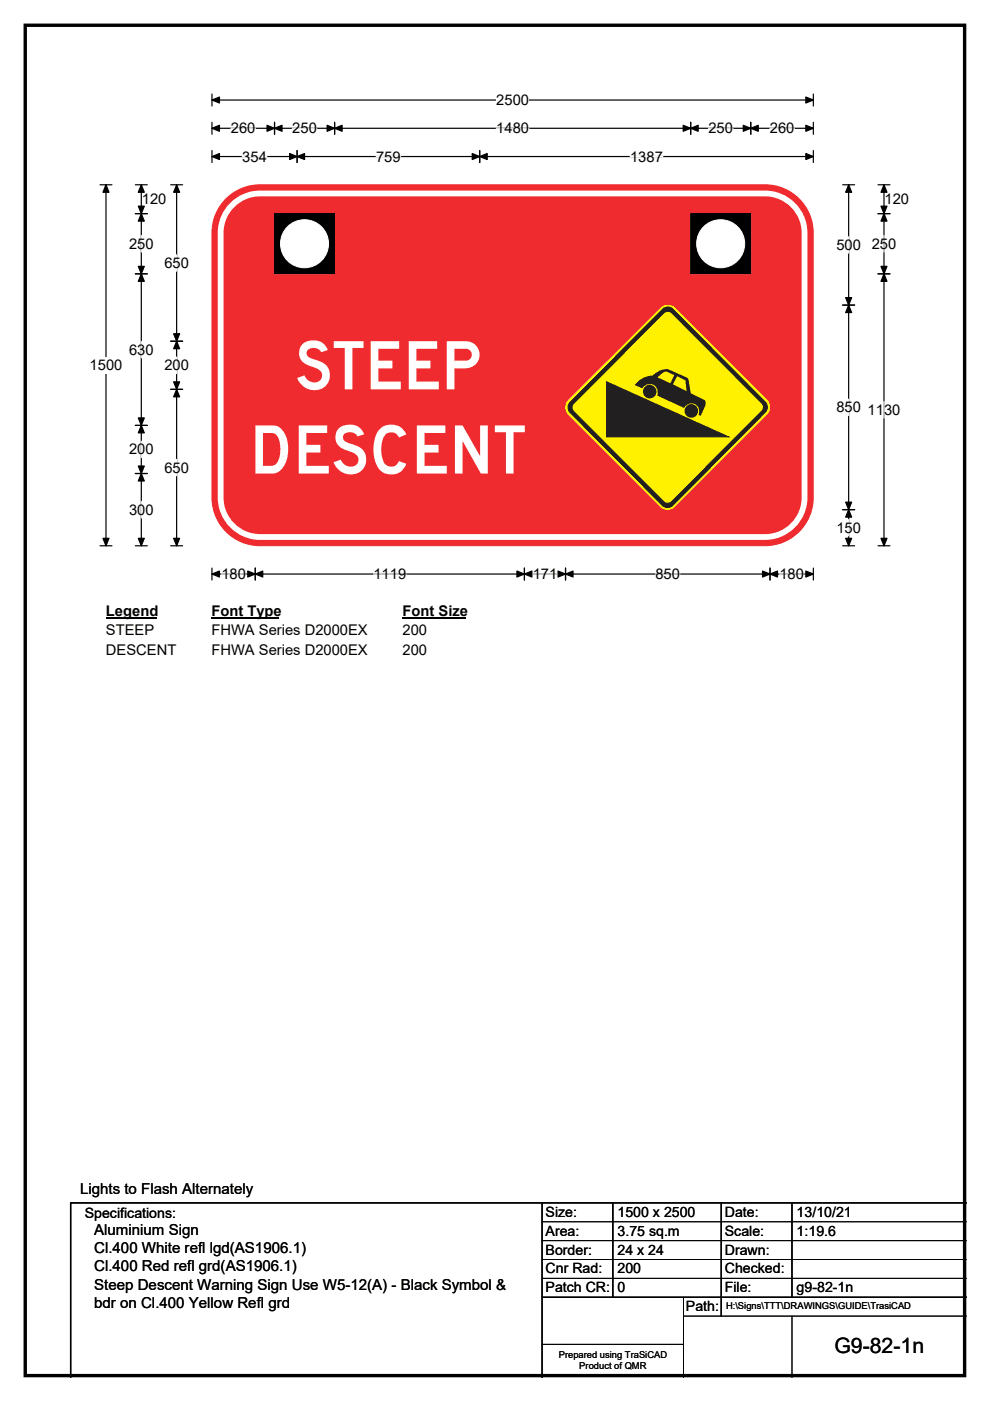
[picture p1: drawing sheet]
<svg xmlns="http://www.w3.org/2000/svg" width="210mm" height="297mm" viewBox="0 0 210 297" stroke-linecap="round" stroke-linejoin="round" font-family="sans-serif">
<path d="M5.4 5.4h199.2v286.3h-199.2z" fill="none" stroke="#000" stroke-width=".72"/>
<path d="M45 19.9v2.6M172.5 19.9v2.6M45 21.2h127.5" fill="none" stroke="#000" stroke-width=".25"/>
<path d="M45 21.2l1.5-.6v1.2zM170.9 20.6l1.6 .6-1.6 .6z" fill="#000" stroke="#000" stroke-width=".25"/>
<path d="M105.3 19.5h6.9v3.5h-6.9z" fill="#fff"/>
<g fill="none" stroke="#000" stroke-width=".25">
<path d="M21.2 39.2h2.5M22.5 39.2v76.5M45 27.2h127.5M45 25.9v2.6M45 31.9v2.6M45 33.2h127.5M58.2 25.9v2.6M63 31.9v2.6M71 25.9v2.6M101.7 31.9v2.6M146.5 25.9v2.6M159.2 25.9v2.6"/>
<path d="M172.5 25.9v2.6M172.5 31.9v2.6M21.2 115.7h2.5M45 120.4v2.6M45 121.7h127.5M54.1 120.4v2.6M111.2 120.4v2.6M120 120.4v2.6M163.3 120.4v2.6M172.5 120.4v2.6"/>
</g>
<g fill="#000" stroke="#000" stroke-width=".25">
<path d="M22.5 39.2l.6 1.6h-1.3zM45 27.2l1.5-.6v1.2zM45 33.2l1.5-.6v1.2zM58.2 27.2l1.6-.6v1.2zM56.6 26.6l1.6 .6-1.6 .6zM63 33.2l1.6-.6v1.2zM61.4 32.6l1.6 .6-1.6 .6zM69.4 26.6l1.6 .6-1.6 .6zM71 27.2l1.6-.6v1.2zM100.2 32.6l1.5 .6-1.5 .6zM101.7 33.2l1.6-.6v1.2zM144.9 26.6l1.6 .6-1.6 .6z"/>
<path d="M146.5 27.2l1.6-.6v1.2zM157.6 26.6l1.6 .6-1.6 .6zM159.2 27.2l1.6-.6v1.2zM170.9 26.6l1.6 .6-1.6 .6zM170.9 32.6l1.6 .6-1.6 .6zM21.8 114.1h1.3l-.6 1.6zM45 121.7l1.5-.6v1.2zM54.1 121.7l1.6-.6v1.2zM52.6 121.1l1.5 .6-1.5 .6zM109.6 121.1l1.6 .6-1.6 .6zM111.2 121.7l1.6-.6v1.2zM118.4 121.1l1.6 .6-1.6 .6z"/>
<path d="M120 121.7l1.5-.6v1.2zM161.7 121.1l1.6 .6-1.6 .6zM163.3 121.7l1.6-.6v1.2zM170.9 121.1l1.6 .6-1.6 .6z"/>
</g>
<g fill="none" stroke="#fff" stroke-width=".25">
<path d="M49 27.2h5.2M51.4 33.2h5.2M62 27.2h5.2M79.8 33.2h5.2M105.3 27.2h6.9M133.6 33.2h7M150.3 27.2h5.2M163.3 27.2h5.2M46.9 121.7h5.3M79.2 121.7h6.9M113 121.7h5.2M139 121.7h5.2"/>
<path d="M165.3 121.7h5.2"/>
</g>
<path d="M19 75.7h7v3.5h-7z" fill="#fff"/>
<g fill="none" stroke="#000" stroke-width=".25">
<path d="M28.7 39.2h2.5M30 39.2v76.5M36.2 39.2h2.5M37.5 39.2v76.5M178.7 39.2h2.6M180 39.2v76.5M186.2 39.2h2.6M187.5 39.2v76.5M28.7 45.3h2.5M28.7 58.1h2.5M186.2 45.3h2.6M186.2 58.1h2.6"/>
<path d="M36.2 72.3h2.5M178.7 64.7h2.6M28.7 90.2h2.5M36.2 82.5h2.5M28.7 100.4h2.5M28.7 115.7h2.5M36.2 115.7h2.5M178.7 115.7h2.6M178.7 108.1h2.6M186.2 115.7h2.6"/>
</g>
<g fill="#000" stroke="#000" stroke-width=".25">
<path d="M30 39.2l.6 1.6h-1.3zM37.5 39.2l.6 1.6h-1.3zM180 39.2l.6 1.6h-1.2zM187.5 39.2l.6 1.6h-1.2zM30 45.3l.6 1.6h-1.3zM29.3 56.5h1.3l-.6 1.6zM29.3 43.7h1.3l-.6 1.6zM30 58.1l.6 1.5h-1.3zM187.5 45.3l.6 1.6h-1.2zM186.9 56.5h1.2l-.6 1.6zM186.9 43.7h1.2l-.6 1.6zM187.5 58.1l.6 1.5h-1.2z"/>
<path d="M37.5 72.3l.6 1.6h-1.3zM36.8 70.8h1.3l-.6 1.5zM180 64.7l.6 1.6h-1.2zM179.4 63.1h1.2l-.6 1.6zM29.3 88.6h1.3l-.6 1.6zM30 90.2l.6 1.6h-1.3zM36.8 81h1.3l-.6 1.5zM37.5 82.5l.6 1.6h-1.3zM29.3 98.8h1.3l-.6 1.6zM30 100.4l.6 1.6h-1.3zM29.3 114.1h1.3l-.6 1.6zM36.8 114.1h1.3l-.6 1.6z"/>
<path d="M179.4 106.5h1.2l-.6 1.6zM180 108.1l.6 1.5h-1.2zM179.4 114.1h1.2l-.6 1.6zM186.9 114.1h1.2l-.6 1.6z"/>
</g>
<path d="M30 49.9v3.5M37.5 54v3.5M180 50.2v3.5M187.5 49.9v3.5M30 72.4v3.5M37.5 75.7v3.5M30 93.6v3.4M37.5 97.4v3.5M180 84.6v3.5M187.5 85.1v3.5M30 106.3v3.5M180 110.2v3.4" fill="none" stroke="#fff" stroke-width=".25"/>
<path d="M22.5 127.7h10.7v3.5h-10.7z" fill="#fff"/>
<path d="M22.5 131h10.7" fill="none" stroke="#000" stroke-width=".32"/>
<path d="M44.8 127.7h14.4v3.5h-14.4z" fill="#fff"/>
<path d="M44.8 131h14.4" fill="none" stroke="#000" stroke-width=".32"/>
<path d="M85.4 127.7h13.4v3.5h-13.4z" fill="#fff"/>
<path d="M85.4 131h13.4" fill="none" stroke="#000" stroke-width=".32"/>
<g fill="#fff">
<path d="M22.5 131.9h10.2v3.5h-10.2z"/>
<path d="M44.8 131.9h33.1v3.5h-33.1z"/>
<path d="M85.4 131.9h5.2v3.5h-5.2z"/>
<path d="M22.5 136.1h14.8v3.5h-14.8z"/>
<path d="M44.8 136.1h33.1v3.5h-33.1z"/>
<path d="M85.4 136.1h5.2v3.5h-5.2z"/>
</g>
<path d="M48.4 41.7a10.1 10.1 0 0 1 6.7-2.5h107.2a10.2 10.2 0 0 1 10.2 10.2v56.1a10.2 10.2 0 0 1-10.2 10.2h-107.2a10.2 10.2 0 0 1-10.1-10.2v-56.1a10.2 10.2 0 0 1 3.4-7.7z" fill-rule="evenodd" fill="#ef2b2f" stroke="#ef2b2f" stroke-width=".21"/>
<path d="M49.2 43.5a8.3 8.3 0 0 1 6-2.5h107.1a8.4 8.4 0 0 1 8.3 8.4v56.1a8.4 8.4 0 0 1-8.3 8.4h-107.1a8.4 8.4 0 0 1-8.4-8.4v-56.1a8.3 8.3 0 0 1 2.4-5.9z" fill="none" stroke="#fff" stroke-width="1.2"/>
<path d="M120.6 84.8l19.5-19.4a2.24 2.24 0 0 1 3.1 0l19.4 19.4a2.22 2.22 0 0 1 0 3.1l-19.4 19.4a2.22 2.22 0 0 1-3.2 0l-19.4-19.3a2.26 2.26 0 0 1 0-3.2z" fill-rule="evenodd" fill="#fff100" stroke="#fff100" stroke-width=".21"/>
<path d="M140.6 65.5a1.53 1.53 0 0 1 2.1 0l19.6 19.7a1.52 1.52 0 0 1 0 2.2l-19.6 19.8a1.52 1.52 0 0 1-2.2 0l-19.6-19.7a1.58 1.58 0 0 1 0-2.2z" fill-rule="evenodd" fill="#221f20" stroke="#221f20" stroke-width=".21"/>
<path d="M140.8 66.3a1.19 1.19 0 0 1 1.7 0l19.1 19.2a1.18 1.18 0 0 1 0 1.7l-19.2 19.2a1.18 1.18 0 0 1-1.6 0l-19.1-19.2a1.17 1.17 0 0 1 0-1.7z" fill-rule="evenodd" fill="#fff100" stroke="#221f20" stroke-width=".21"/>
<path d="M128.7 80.9l25.8 11.7h-25.8z" fill="#221f20" stroke="#221f20" stroke-width=".21"/>
<path d="M135 81.2l.4-.4a4.8 4.8 0 0 1 3.1-1.2 4.2 4.2 0 0 1 3.2-1.3l4 1.8 .4 .6 .4 2.7 3 1.4a1.26 1.26 0 0 1 0 1.3l-.9 2.1-.4-.3a1.7 1.7 0 0 0-.9-2.2 1.7 1.7 0 0 0-2.2 .8l-5.7-2.6a1.78 1.78 0 0 0-.8-2.3 1.78 1.78 0 0 0-2.4 .7l-1.6-.7zM136.4 83a1.44 1.44 0 0 1 2.8 0 1.44 1.44 0 0 1-2.8 0zM145.2 87.1a1.45 1.45 0 0 1 2.9 0 1.45 1.45 0 0 1-2.9 0zM139.4 80l2.8 1.3 .8-1.8-1.8-.7-.5 .1zM143.6 79.8l1.8 .9 .2 2.2-2.9-1.4z" fill-rule="evenodd" fill="#221f20"/>
<path d="M58.3 45.3h12.7v12.7h-12.7zM146.5 45.3h12.7v12.7h-12.7z" fill="#000"/>
<path d="M58.2 45.3h12.8v12.7h-12.8zM146.5 45.3h12.7v12.7h-12.7zM115 259h90M115 263h90M115 267h90M115 271h90M145 279h60M145 275v17M168 279v13M115 285h30" fill="none" stroke="#000" stroke-width=".21"/>
<g fill="#fff" stroke="#fff" stroke-width=".21">
<circle cx="64.6" cy="51.7" r="5.1"/>
<circle cx="152.9" cy="51.7" r="5.1"/>
</g>
<path d="M115 255v37M130 255v20M153 255v24M168 255v20M205 255h-190v37M115 275h90" fill="none" stroke="#000" stroke-width=".3"/>
<g font-size="14.2" fill="#fff">
<text x="62.5" y="82.5">STEEP</text>
<text x="52.9" y="100.4">DESCENT</text>
</g>
<text font-size="4.5" x="177" y="286.9">G9-82-1n</text>
<g font-size="3.2">
<text x="17" y="253.1">Lights to Flash Alternately</text>
<text x="20" y="261.9">Aluminium Sign</text>
<text x="20" y="265.7">Cl.400 White refl lgd(AS1906.1)</text>
<text x="20" y="269.6">Cl.400 Red refl grd(AS1906.1)</text>
<text x="20" y="273.4">Steep Descent Warning Sign Use W5-12(A) - Black Symbol &amp;</text>
<text x="20" y="277.2">bdr on Cl.400 Yellow Refl grd</text>
</g>
<g font-size="3.1">
<text x="105.3" y="22.3">2500</text>
<text x="49" y="28.3">260</text>
<text x="62" y="28.3">250</text>
<text x="105.3" y="28.3">1480</text>
<text x="150.3" y="28.3">250</text>
<text x="163.3" y="28.3">260</text>
<text x="51.4" y="34.2">354</text>
<text x="79.8" y="34.2">759</text>
<text x="133.6" y="34.2">1387</text>
<text x="30.1" y="43.3">120</text>
<text x="187.6" y="43.3">120</text>
<text x="27.4" y="52.7">250</text>
<text x="177.4" y="53">500</text>
<text x="184.9" y="52.7">250</text>
<text x="34.9" y="56.8">650</text>
<text x="27.4" y="75.2">630</text>
<text x="19" y="78.5">1500</text>
<text x="34.9" y="78.5">200</text>
<text x="177.4" y="87.4">850</text>
<text x="184" y="87.9">1130</text>
<text x="27.4" y="96.4">200</text>
<text x="34.9" y="100.2">650</text>
<text x="27.4" y="109.1">300</text>
<text x="177.4" y="112.9">150</text>
<text x="46.9" y="122.8">180</text>
<text x="79.2" y="122.8">1119</text>
<text x="113" y="122.8">171</text>
<text x="139" y="122.8">850</text>
<text x="165.3" y="122.8">180</text>
<text x="22.5" y="130.5">Legend</text>
<text x="44.8" y="130.5">Font Type</text>
<text x="85.4" y="130.5">Font Size</text>
<text x="22.5" y="134.7">STEEP</text>
<text x="44.8" y="134.7">FHWA Series D2000EX</text>
<text x="85.4" y="134.7">200</text>
<text x="22.5" y="138.9">DESCENT</text>
<text x="44.8" y="138.9">FHWA Series D2000EX</text>
<text x="85.4" y="138.9">200</text>
</g>
<g font-size="3">
<text x="115.7" y="258">Size:</text>
<text x="131" y="258">1500 x 2500</text>
<text x="153.7" y="258">Date:</text>
<text x="169" y="258">13/10/21</text>
<text x="18" y="258.2">Specifications:</text>
<text x="115.7" y="262">Area:</text>
<text x="131" y="262">3.75 sq.m</text>
<text x="153.7" y="262">Scale:</text>
<text x="169" y="262">1:19.6</text>
<text x="115.7" y="266">Border:</text>
<text x="115.7" y="270">Cnr Rad:</text>
<text x="131" y="266">24 x 24</text>
<text x="131" y="270">200</text>
<text x="153.7" y="266">Drawn:</text>
<text x="153.7" y="270">Checked:</text>
<text x="115.7" y="274">Patch CR:</text>
<text x="131" y="274">0</text>
<text x="153.7" y="274">File:</text>
<text x="169" y="274">g9-82-1n</text>
<text x="145.5" y="278">Path:</text>
</g>
<g font-size="2">
<text x="154" y="277.6">H:\Signs\TTT\DRAWINGS\GUIDE\TrasiCAD</text>
<text x="118.5" y="287.8">Prepared using TraSiCAD</text>
<text x="122.9" y="290.2">Product of QMR</text>
</g>
</svg>
